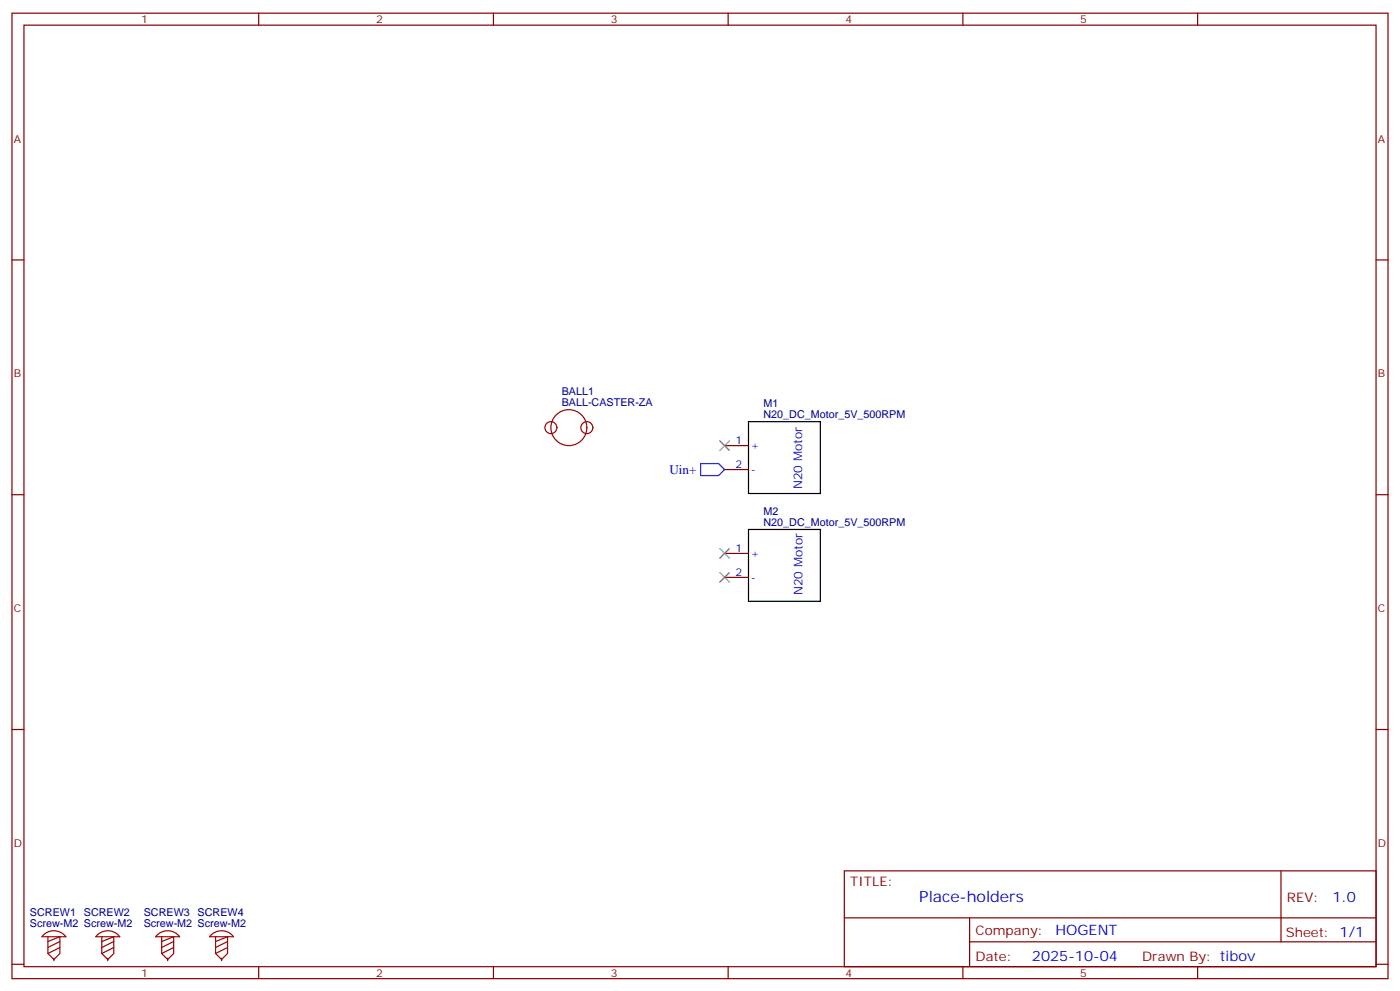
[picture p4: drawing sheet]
<svg xmlns="http://www.w3.org/2000/svg" width="412mm" height="292mm" viewBox="0 0 412 292" stroke-linecap="round" stroke-linejoin="round" font-family="sans-serif">
<g fill="none" stroke="#870000" stroke-width=".35">
<path d="M3.5 3.9h405.4v284.3h-405.4zM7.1 7.4h398.2v277.3h-398.2zM76.2 3.9v3.5M145.3 3.9v3.5M214.5 3.9v3.5M283.6 3.9v3.5M352.8 3.9v3.5M3.5 76.6h3.6M405.3 76.6h3.6M213.4 131.2h7.1M213.4 138.3h7.1M3.5 145.7h3.6"/>
<path d="M405.3 145.7h3.6M213.4 163h7.1M213.4 170h7.1M3.5 214.8h3.6M405.3 214.8h3.6M248.7 256.5h156.6v28.2h-156.6zM377.3 256.5v20.9M248.7 270.3h156.5M285.6 277.4h119.6M285.6 270.3v14.1M3.5 284h3.6M15.9 282.2v.7"/>
<path d="M31.7 282.2v.7M49.4 282.2v.7M65.3 282.2v.7M76.2 284.7v3.5M145.3 284.7v3.5M214.5 284.7v3.5M283.6 284.7v3.5M352.8 284.7v3.5M405.3 284h3.6"/>
</g>
<path d="M220.5 124.2h21.2v21.1h-21.2zM220.5 155.9h21.2v21.2h-21.2z" fill="none" stroke="#000" stroke-width=".35"/>
<path d="M212 129.8l2.8 2.8M214.8 129.8l-2.8 2.8M212 161.6l2.8 2.8M212 168.6l2.8 2.8M214.8 161.6l-2.8 2.8M214.8 168.6l-2.8 2.8" fill="none" stroke="#3c3" stroke-width=".35"/>
<g fill="none" stroke="#a10000" stroke-width=".35">
<path d="M12.8 275.4a4.4 4.4 0 0 1 6.6 .5h-7.1zM14.1 275.9v4.9l1.8 1.8 1.7-1.8v-4.9l-3.5 1.4M17.6 277.3l-3.5 1.7M17.6 279l-3.5 1.8M28.6 275.4a4.4 4.4 0 0 1 6.7 .5h-7.1zM30 275.9v4.9l1.7 1.8 1.8-1.8v-4.9l-3.5 1.4M33.5 277.3l-3.5 1.7M33.5 279l-3.5 1.8M46.3 275.4a4.4 4.4 0 0 1 6.6 .5h-7zM47.6 275.9v4.9l1.8 1.8 1.8-1.8v-4.9l-3.6 1.4M51.2 277.3l-3.6 1.7M51.2 279l-3.6 1.8"/>
<path d="M62.1 275.4a4.4 4.4 0 0 1 6.7 .5h-7.1zM63.5 275.9v4.9l1.8 1.8 1.7-1.8v-4.9l-3.5 1.4M67 277.3l-3.5 1.7M67 279l-3.5 1.8"/>
</g>
<g fill="none" stroke="#900" stroke-width=".35">
<circle cx="162.3" cy="125.9" r="1.76"/>
<circle cx="167.6" cy="125.9" r="5.3"/>
<circle cx="172.9" cy="125.9" r="1.76"/>
</g>
<path d="M206.4 136.5h5.3l1.7 1.8-1.7 1.8h-5.3z" fill="none" stroke="#00f" stroke-width=".35"/>
<text font-size="4.6" fill="#00f" x="270.8" y="265.5">Place-holders</text>
<g font-size="4.2" fill="#00f">
<text x="392.5" y="265.7">1.0</text>
<text x="310.9" y="275.3">HOGENT</text>
<text x="304" y="283.1">2025-10-04</text>
</g>
<text font-size="3.9" fill="#00f" x="197.2" y="139.6">Uin+</text>
<g font-size="3.9" fill="#800">
<text x="250.5" y="261.1">TITLE:</text>
<text x="379.1" y="265.7">REV:</text>
<text x="287.4" y="275.3">Company:</text>
<text x="378.7" y="275.9">Sheet: 1/1</text>
<text x="287.4" y="282.9">Date:</text>
<text x="336.4" y="283">Drawn By: tibov</text>
</g>
<g font-size="3.5" fill="#00f">
<text x="236.3" y="144.1" transform="rotate(-90 236.3 144.1)">N20 Motor</text>
<text x="236.4" y="175.3" transform="rotate(-90 236.4 175.3)">N20 Motor</text>
</g>
<g font-size="3.2" fill="#800">
<text x="41.6" y="6.9">1</text>
<text x="110.8" y="6.9">2</text>
<text x="179.9" y="6.9">3</text>
<text x="249.1" y="6.9">4</text>
<text x="318.2" y="6.9">5</text>
<text x="4.1" y="42">A</text>
<text x="405.9" y="42">A</text>
<text x="4.1" y="111.1">B</text>
<text x="405.9" y="111.1">B</text>
<text x="4.1" y="180.3">C</text>
<text x="405.9" y="180.3">C</text>
<text x="4.1" y="249.4">D</text>
<text x="405.9" y="249.4">D</text>
<text x="41.6" y="287.7">1</text>
<text x="110.8" y="287.7">2</text>
<text x="179.9" y="287.7">3</text>
<text x="249.1" y="287.7">4</text>
<text x="318.2" y="287.7">5</text>
</g>
<g font-size="3.2" fill="#000080">
<text x="165.5" y="119.6">BALL-CASTER-ZA</text>
<text x="165.5" y="116.3">BALL1</text>
<text x="224.9" y="119.9">M1</text>
<text x="224.9" y="123.1">N20_DC_Motor_5V_500RPM</text>
<text x="224.9" y="154.9">N20_DC_Motor_5V_500RPM</text>
<text x="224.9" y="151.7">M2</text>
<text x="8.8" y="269.9">SCREW1</text>
<text x="24.7" y="269.9">SCREW2</text>
<text x="42.3" y="269.9">SCREW3</text>
<text x="58.2" y="269.9">SCREW4</text>
<text x="8.8" y="273">Screw-M2 Screw-M2</text>
<text x="42.3" y="273">Screw-M2 Screw-M2</text>
</g>
<g font-size="3.2" fill="#00f">
<text x="216.7" y="130.9">1</text>
<text x="216.7" y="137.9">2</text>
<text x="221.2" y="132.3">+</text>
<text x="221.2" y="139.3">-</text>
<text x="216.7" y="162.6">1</text>
<text x="221.2" y="164">+</text>
<text x="216.7" y="169.7">2</text>
<text x="221.2" y="171.1">-</text>
</g>
</svg>
